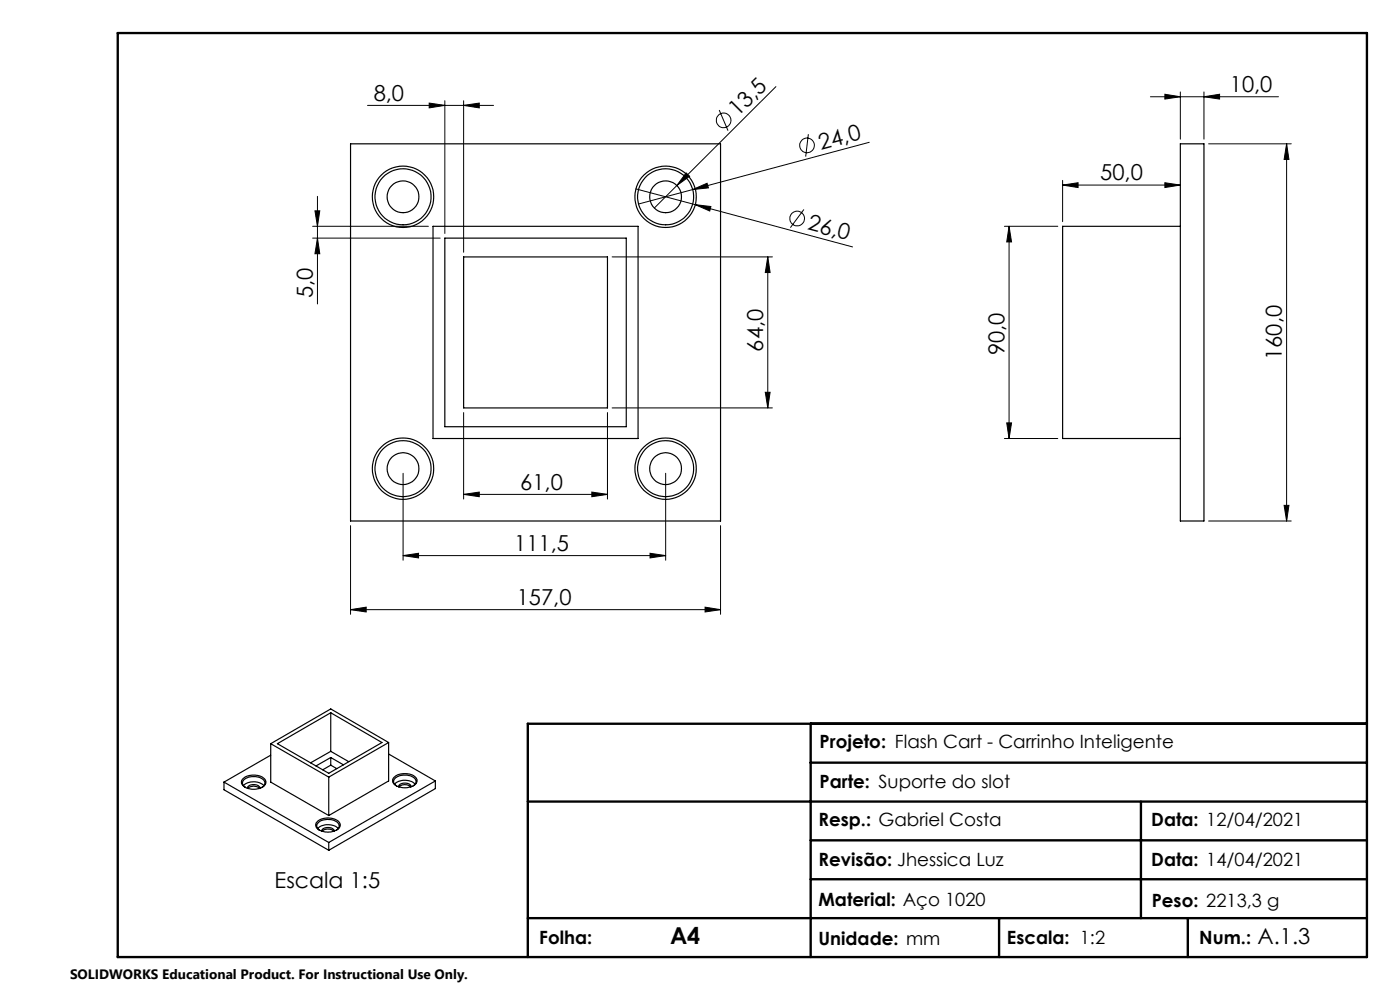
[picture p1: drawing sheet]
<svg xmlns="http://www.w3.org/2000/svg" width="297mm" height="210mm" viewBox="0 0 297 210" stroke-linecap="round" stroke-linejoin="round" font-family="sans-serif">
<g fill="none" stroke="#000" stroke-width=".21">
<path d="M164.6 18.4l-21 21M247.1 20l3.3 .5-3.3 .5zM250.4 19.5v10M255.4 19.5v10M78 22.4h26.7M91.1 21.9l3.3 .5-3.3 .5zM94.4 21.4v28.1M98.4 22.4l3.3-.5v1zM98.4 21.4v32.1M143.6 39.4l-4.8 4.7M145.6 36.7l.7 .7-2.7 2zM152.6 23.3l1.8 4.4"/>
<path d="M171.5 28.5l-.6 4.7M184.4 30.2l-48.9 13.1M225.4 39.3l3.3-.5v1zM225.4 38.3v8.7M225.4 39.3h25M244.1 20.5h27.1M247.1 38.8l3.3 .5-3.3 .5zM255.4 20.5l3.3-.5v1zM256.4 30.5h17.5M272.9 30.5l.5 3.3h-1zM272.9 30.5v80M66.3 50.5h27.1"/>
<path d="M66.3 48h24.6M66.8 44.7h1l-.5 3.3zM67.3 50.5l.5 3.3h-1zM67.3 41.7v22.8M129.9 54.5h34M134.9 40.1l12.6 3.3M147 40.2l3-1.3 .3 1zM147.5 43.4l3.3 .4-.2 1zM147.5 43.4l33.4 9M162.9 54.5v32M162.9 54.5l.5 3.3h-1.1zM170.5 44.4l-2.8 3.9"/>
<path d="M213.1 48h11.3M214.1 48v45M214.1 48l.5 3.3h-1zM98.4 87.5v18.4M128.9 87.5v18.4M129.9 86.5h34M162.3 83.2h1.1l-.5 3.3zM213.1 93h11.3M213.6 89.7h1l-.5 3.3zM74.4 111.5v18.8M85.5 117.9l3.3-.5v.9zM85.5 100.4v18.4"/>
<path d="M85.5 117.9h55.7M98.4 104.9l3.3-.5v1zM98.4 104.9h30.5M125.6 104.4l3.3 .5-3.3 .5zM137.9 117.4l3.3 .5-3.3 .4zM141.2 100.4v18.4M152.9 111.5v18.8M256.4 110.5h17.5M272.4 107.2h1l-.5 3.3zM74.4 129.3l3.3-.5v1zM74.4 129.3h78.5M149.6 128.8l3.3 .5-3.3 .5z"/>
<circle cx="153.5" cy="25.5" r="1.56"/>
<circle cx="171.2" cy="30.8" r="1.56"/>
<circle cx="169.1" cy="46.4" r="1.56"/>
</g>
<path d="M25 7h265v196h-265zM172 153.5v49.5M290 153.5h-178v49.5M112 170h178M172 178.3h118M172 161.8h118M242 170v24.8M112 194.8h178M172 186.5h118M211.9 194.8v8.2M252 194.8v8.2" fill="none" stroke="#000" stroke-width=".5"/>
<g fill="#000">
<path d="M145.6 36.7l.7 .7-2.7 2zM147 40.2l3-1.3 .3 1zM147.5 43.4l3.3 .4-.2 1z"/>
<path d="M98.4 22.4l3.3-.5v1zM91.1 21.9l3.3 .5-3.3 .5z"/>
<path d="M67.3 50.5l.5 3.3h-1zM66.8 44.7h1l-.5 3.3zM272.4 107.2h1l-.5 3.3zM272.9 30.5l.5 3.3h-1z"/>
<path d="M214.1 48l.5 3.3h-1zM213.6 89.7h1l-.5 3.3z"/>
<path d="M162.3 83.2h1.1l-.5 3.3zM162.9 54.5l.5 3.3h-1.1z"/>
<path d="M74.4 129.3l3.3-.5v1zM149.6 128.8l3.3 .5-3.3 .5zM85.5 117.9l3.3-.5v.9zM137.9 117.4l3.3 .5-3.3 .4zM98.4 104.9l3.3-.5v1zM125.6 104.4l3.3 .5-3.3 .5zM247.1 20l3.3 .5-3.3 .5zM255.4 20.5l3.3-.5v1zM225.4 39.3l3.3-.5v1zM247.1 38.8l3.3 .5-3.3 .5z"/>
</g>
<g fill="none" stroke="#000" stroke-width=".25">
<path d="M74.4 30.5h78.5v80h-78.5zM250.4 30.5h5v80h-5zM91.9 48h43.5v45h-43.5zM94.4 50.5h38.5v40h-38.5zM98.4 54.5h30.5v32h-30.5zM250.4 48h-25v45h25M57.4 157.8v8.1l12.3 7.1M57.4 157.8l12.3 7M58.8 157.8l11.4-6.6 10.8 6.3-11.3 6.5zM70.2 159.4l-4.3 2.4M70.2 159.4l3.8 2.2M70.2 151.2v8.2"/>
<path d="M82.4 159.9l10 5.8M82.4 157.5v8.2l-12.7 7.3M82.4 157.5l-12.7 7.3M82.4 157.5l-12.2-7.1-12.8 7.4M47.5 165.9v1.6l22.2 12.9M47.5 165.9l22.2 12.8M51.5 165.3a3.6 3.6 0 0 1 4.8 .1 1.28 1.28 0 0 1-1.1 1.8 3.1 3.1 0 0 1-4-1.1l.1-.5zM51.6 166.6a3.3 3.3 0 0 1 4.4 0M52.1 167a1.07 1.07 0 0 1-.6-1.1 1.07 1.07 0 0 1 1-.9 3.1 3.1 0 0 1 3.7 .8 1.01 1.01 0 0 1-.6 1.2M52.5 167.2a1.58 1.58 0 0 1 2.7 0M52.6 167.2a1.83 1.83 0 0 1 2.5 0M57.4 160.2l-9.9 5.7"/>
<path d="M67.4 174.2a3.7 3.7 0 0 1 4.6 .3 1.27 1.27 0 0 1-1.1 1.8 3.6 3.6 0 0 1-3.8-.8 1.03 1.03 0 0 1 .3-1.3zM67.4 175.7a3.3 3.3 0 0 1 4.4 0M67.8 176.1a1.1 1.1 0 0 1-.6-1.2 1.1 1.1 0 0 1 1-.8 3.1 3.1 0 0 1 3.7 .8 1.1 1.1 0 0 1-.6 1.2M68.2 176.3a1.61 1.61 0 0 1 2.7-.1v.1M68.3 176.3a1.79 1.79 0 0 1 2.5 0M69.7 164.8v8.2M69.7 178.7v1.7M70.2 160.7l2.6 1.5M70.2 160.7l-3.2 1.8M70.2 160.7v1.6M70.2 162.3l-1.7 1M70.2 162.3l1.2 .7"/>
<path d="M83.5 165a3.6 3.6 0 0 1 4.8 .1 1.28 1.28 0 0 1-1 1.8 3.1 3.1 0 0 1-4-1.1v-.5zM83.7 166.3a3.3 3.3 0 0 1 4.4 0M84.1 166.7a1.07 1.07 0 0 1-.6-1.2 1.07 1.07 0 0 1 1-.8 3.2 3.2 0 0 1 3.6 .6 .95 .95 0 0 1-.5 1.4M84.5 166.9a1.58 1.58 0 0 1 2.7 0M84.6 166.9a1.83 1.83 0 0 1 2.5 0M92.4 165.7l-22.7 13M92.4 165.7v1.6l-22.7 13.1"/>
<circle cx="85.5" cy="41.7" r="5.9"/>
<circle cx="85.5" cy="41.7" r="6.5"/>
<circle cx="85.5" cy="41.7" r="3.4"/>
<circle cx="141.2" cy="41.7" r="6.5"/>
<circle cx="141.2" cy="41.7" r="3.4"/>
<circle cx="141.2" cy="41.7" r="5.9"/>
<circle cx="85.5" cy="99.4" r="5.9"/>
<circle cx="85.5" cy="99.4" r="6.5"/>
<circle cx="85.5" cy="99.4" r="3.4"/>
<circle cx="141.2" cy="99.4" r="6.5"/>
<circle cx="141.2" cy="99.4" r="3.4"/>
<circle cx="141.2" cy="99.4" r="5.9"/>
</g>
<text font-size="4.9" x="142.1" y="200.2">A4</text>
<g font-size="4.7">
<text x="79.3" y="21.3">8,0</text>
<text x="260.9" y="19.5">10,0</text>
<text x="156.6" y="24.9" transform="rotate(-45 156.6 24.9)">13,5</text>
<text x="174.1" y="31.8" transform="rotate(-15 174.1 31.8)">24,0</text>
<text x="233.4" y="38.2">50,0</text>
<text x="171.2" y="48.7" transform="rotate(15 171.2 48.7)">26,0</text>
<text x="66.3" y="63.2" transform="rotate(-90 66.3 63.2)">5,0</text>
<text x="161.9" y="74.6" transform="rotate(-90 161.9 74.6)">64,0</text>
<text x="213.1" y="75.4" transform="rotate(-90 213.1 75.4)">90,0</text>
<text x="271.9" y="76.4" transform="rotate(-90 271.9 76.4)">160,0</text>
<text x="110.4" y="103.8">61,0</text>
<text x="109.1" y="116.8">111,5</text>
<text x="109.6" y="128.3">157,0</text>
<text x="58.3" y="188.4">Escala 1:5</text>
<text x="266.8" y="200.2">A.1.3</text>
</g>
<g font-size="3.9">
<text x="173.9" y="158.6">Projeto: Flash Cart - Carrinho Inteligente</text>
<text x="173.9" y="167.2">Parte: Suporte do slot</text>
<text x="173.6" y="175.1">Resp.: Gabriel Costa</text>
<text x="244.2" y="175.3">Data: 12/04/2021</text>
<text x="173.6" y="183.7">Revisão: Jhessica Luz</text>
<text x="244.2" y="183.7">Data: 14/04/2021</text>
<text x="173.6" y="192.2">Material: Aço 1020</text>
<text x="244.3" y="192.3">Peso: 2213,3 g</text>
<text x="114.4" y="200.2">Folha:</text>
<text x="173.6" y="200.4">Unidade: mm</text>
<text x="213.6" y="200.2">Escala: 1:2</text>
<text x="254.4" y="200.2">Num.:</text>
</g>
<text font-size="2.9" x="14.9" y="207.6">SOLIDWORKS Educational Product. For Instructional Use Only.</text>
</svg>
